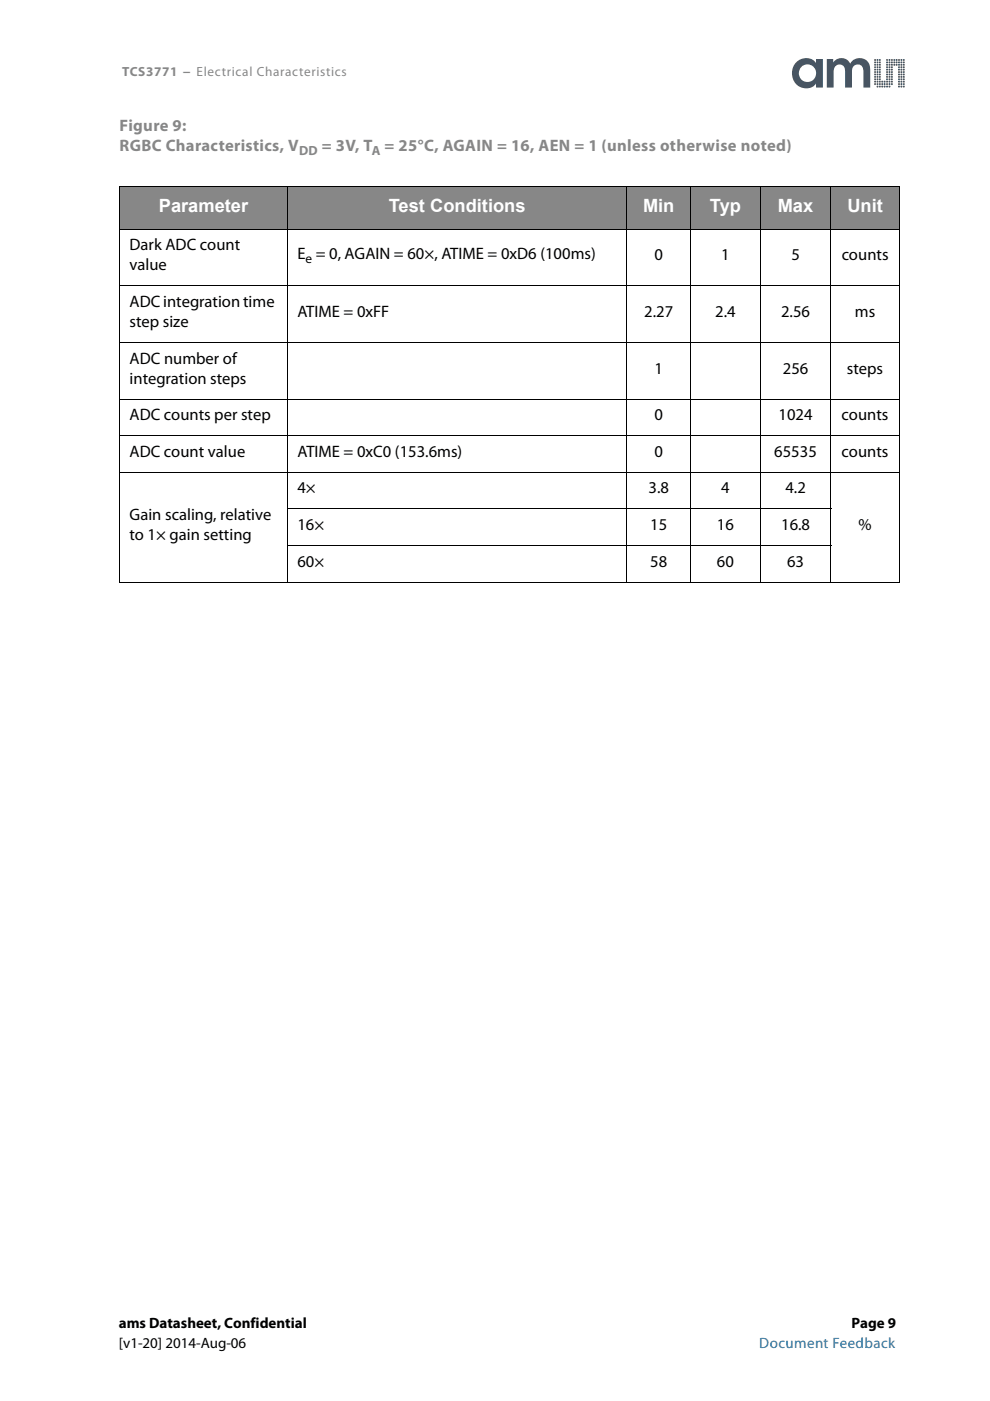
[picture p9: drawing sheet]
<svg xmlns="http://www.w3.org/2000/svg" width="210mm" height="297mm" viewBox="0 0 210 297" stroke-linecap="round" stroke-linejoin="round" font-family="sans-serif">
<g fill="#485562">
<path d="M191.5 18.2h.3v.3h-.3z"/>
<path d="M191.5 17.7h.3v.3h-.3z"/>
<path d="M191.5 17.2h.3v.3h-.3z"/>
<path d="M191.5 16.6l.3 .1v.3l-.3-.1z"/>
<path d="M191.5 16.2h.3v.3l-.3-.1z"/>
<path d="M191.5 15.6h.3v.4l-.3-.1z"/>
<path d="M191.5 15.1h.3v.3h-.3z"/>
<path d="M191.5 14.6h.3v.3h-.3z"/>
<path d="M191.5 14.1h.3v.3h-.3z"/>
<path d="M191.5 13.6h.3v.3h-.3z"/>
<path d="M191.5 13.1h.3v.3h-.3z"/>
<path d="M191.5 12.6h.3v.3h-.3z"/>
<path d="M191 18.2h.3v.3h-.3z"/>
<path d="M191 17.7h.3v.3h-.3z"/>
<path d="M191 17.2h.3v.3h-.3z"/>
<path d="M191 16.7h.3v.3l-.3-.1z"/>
<path d="M191 16.2h.3v.3l-.3-.1z"/>
<path d="M191 15.6h.3v.3h-.4z"/>
<path d="M191 15.1h.3v.3h-.4z"/>
<path d="M191 14.6h.3v.3h-.3z"/>
<path d="M191 14.1h.3v.3h-.3z"/>
<path d="M191 13.6h.3v.3h-.4z"/>
<path d="M191 13.1h.3v.3h-.3z"/>
<path d="M191 12.6h.3v.3h-.3z"/>
<path d="M190.5 16.2h.3v.2h-.3z"/>
<path d="M190.5 15.6h.3v.3h-.4z"/>
<path d="M190.5 15.1h.3v.3h-.4z"/>
<path d="M190.5 14.6h.2l.1 .3h-.3z"/>
<path d="M190.5 12.6h.3v.3l-.4-.1z"/>
<path d="M190.5 13.1h.3v.3h-.3z"/>
<path d="M190.5 13.6h.3l-.1 .3h-.2z"/>
<path d="M190.5 14.1h.3v.3h-.3z"/>
<path d="M190.5 16.7h.3v.3l-.3-.1z"/>
<path d="M190.5 17.2h.3v.3h-.3z"/>
<path d="M190.5 17.7h.3v.3h-.3z"/>
<path d="M190.4 18.2h.4v.3h-.3z"/>
<path d="M189.9 13.6h.4l-.1 .3h-.3z"/>
<path d="M190 13.1h.3v.3h-.3z"/>
<path d="M190 12.6h.3v.3h-.3z"/>
<path d="M189.5 13.6h.3v.3h-.4z"/>
<path d="M189.5 13.1h.3v.3h-.3z"/>
<path d="M189.5 12.6h.3v.3h-.3z"/>
<path d="M189 17.7h.3l-.1 .3h-.2z"/>
<path d="M189 17.2h.3l-.1 .3h-.3z"/>
<path d="M188.9 16.7h.4l-.1 .3-.3-.1z"/>
<path d="M188.9 16.2h.4l-.1 .3-.2-.1z"/>
<path d="M189 15.6h.3v.3h-.4z"/>
<path d="M189 15.1h.3v.3h-.4z"/>
<path d="M189 14.6h.3v.3h-.3z"/>
<path d="M188.9 14.1h.4v.3h-.3z"/>
<path d="M188.9 13.6h.4v.3h-.4z"/>
<path d="M189 13.1h.3v.3h-.4z"/>
<path d="M189 12.6h.3v.3h-.3z"/>
<path d="M188.4 16.2h.3v.2h-.3z"/>
<path d="M188.5 15.6h.2v.3h-.3z"/>
<path d="M188.5 15.1h.2v.3h-.3z"/>
<path d="M188.4 14.6h.3v.3h-.3z"/>
<path d="M188.4 12.6h.3v.3l-.3-.1z"/>
<path d="M188.5 13.1h.2v.3h-.3z"/>
<path d="M188.4 13.6h.3v.3h-.3z"/>
<path d="M188.4 14.1h.3v.3h-.3z"/>
<path d="M188.4 16.7h.4l-.1 .3-.3-.1z"/>
<path d="M188.4 17.2h.3v.3h-.3z"/>
<path d="M188.5 17.7h.2v.3h-.3z"/>
<path d="M188.4 18.2h.3v.3h-.3z"/>
<path d="M188 18.2h.2v.3h-.3z"/>
<path d="M187.9 17.7h.3v.3h-.3z"/>
<path d="M187.9 17.2h.3v.3h-.3z"/>
<path d="M187.9 16.6l.3 .1v.3l-.3-.1z"/>
<path d="M187.9 16.2h.3v.3l-.3-.1z"/>
<path d="M187.9 15.6h.3v.4l-.3-.1z"/>
<path d="M187.9 15.1h.3v.3h-.3z"/>
<path d="M187.9 14.6h.3v.3h-.3z"/>
<path d="M187.9 14.1h.3v.3h-.3z"/>
<path d="M187.9 13.6h.3v.3h-.3z"/>
<path d="M187.9 13.1h.3v.3h-.3z"/>
<path d="M187.9 12.6h.3v.3h-.3z"/>
<path d="M187.4 17.2h.3v.3h-.3z"/>
<path d="M187.4 17.7h.3v.3h-.3z"/>
<path d="M187.4 18.2h.3v.3h-.3z"/>
<path d="M186.9 17.2h.3v.3h-.3z"/>
<path d="M186.9 17.7h.3v.3h-.3z"/>
<path d="M186.9 18.2h.3v.3h-.3z"/>
<path d="M186.4 16.2h.3v.2h-.3z"/>
<path d="M186.4 15.6h.3v.3h-.3z"/>
<path d="M186.4 15.1h.3v.3h-.3z"/>
<path d="M186.4 14.6h.3v.3h-.3z"/>
<path d="M186.4 12.6h.3v.3l-.3-.1z"/>
<path d="M186.4 13.1h.3v.3h-.3z"/>
<path d="M186.4 13.6h.3v.3h-.3z"/>
<path d="M186.4 14.1h.3v.3h-.3z"/>
<path d="M186.4 16.7h.3v.3l-.3-.1z"/>
<path d="M186.4 17.2h.3v.3h-.3z"/>
<path d="M186.4 17.7h.3v.3h-.3z"/>
<path d="M186.4 18.2h.3v.3h-.3z"/>
<path d="M185.9 18.2h.3v.3h-.3z"/>
<path d="M185.9 17.7h.3v.3h-.3z"/>
<path d="M185.9 17.2h.3v.3h-.3z"/>
<path d="M185.9 16.6l.3 .1v.3l-.3-.1z"/>
<path d="M185.9 16.2h.3v.3l-.3-.1z"/>
<path d="M185.9 15.6h.3v.4l-.3-.1z"/>
<path d="M185.9 15.1h.3v.3h-.3z"/>
<path d="M185.9 14.6h.3v.3h-.3z"/>
<path d="M185.9 14.1h.3v.3h-.3z"/>
<path d="M185.9 13.6h.3v.3h-.3z"/>
<path d="M185.9 13.1h.3v.3h-.3z"/>
<path d="M185.9 12.6h.3v.3h-.3z"/>
<path d="M185.4 17.7h.3v.3h-.3z"/>
<path d="M185.4 17.2h.3v.3h-.3z"/>
<path d="M185.4 16.7h.3v.3l-.3-.1z"/>
<path d="M185.4 16.2h.3v.3l-.3-.1z"/>
<path d="M185.4 15.6h.3v.3h-.3z"/>
<path d="M185.4 15.1h.3v.3h-.3z"/>
<path d="M185.4 14.6h.3v.3h-.3z"/>
<path d="M185.4 14.1h.3v.3h-.3z"/>
<path d="M185.4 13.6h.3v.3h-.3z"/>
<path d="M185.4 13.1h.3v.3h-.3z"/>
<path d="M168.8 13.2a3.2 3.2 0 0 0-.4 4.1 3.2 3.2 0 0 0 4 1.1l.6-.7v.9h1.5v-6.1h-1.5v.9a2.67 2.67 0 0 0-4.2-.2zM169.4 15.5a1.85 1.85 0 0 1 3.7 0 1.85 1.85 0 0 1-3.7 0zM175.3 12.5v6.1h1.4v-3.2a1.27 1.27 0 0 1 .8-1.6 1.27 1.27 0 0 1 1.6 .7l.1 4.1h1.4v-3.2a1.27 1.27 0 0 1 1.2-1.7 1.27 1.27 0 0 1 1.3 1.6v3.3h1.4v-2.9a2.81 2.81 0 0 0-1.6-3.3 2.29 2.29 0 0 0-2.6 1.1 2.06 2.06 0 0 0-3.6-.2v-.8z"/>
<circle cx="185.5" cy="12.7" r=".21"/>
</g>
<g fill="#878787">
<path d="M25.4 39.5h35.5v9.1h-35.5z"/>
<path d="M60.9 39.5h72v9.1h-72z"/>
<path d="M132.9 39.5h13.5v9.1h-13.5z"/>
<path d="M146.4 39.5h14.8v9.1h-14.8z"/>
<path d="M161.2 39.5h14.9v9.1h-14.9z"/>
<path d="M176.1 39.5h14.6v9.1h-14.6z"/>
</g>
<g fill="none" stroke="#000" stroke-width=".21">
<path d="M25.3 39.5h165.5M25.4 39.6v83.7M60.9 39.4v84.1M132.9 39.4v84.1M146.4 39.4v84.1M161.2 39.4v84.1M176.1 39.4v84.1M190.7 39.6v83.7M25.3 48.6h165.5M25.3 60.6h165.5M25.3 72.6h165.5M25.3 84.6h165.5"/>
<path d="M25.3 92.4h165.5M25.3 100.1h165.5M60.9 107.9h115.3M60.9 115.7h115.3M25.3 123.4h165.5"/>
</g>
<g font-size="3.9" fill="#fff">
<text x="33.7" y="44.9">Parameter</text>
<text x="82.4" y="44.9">Test Conditions</text>
<text x="136.3" y="44.9">Min</text>
<text x="150.5" y="44.9">Typ</text>
<text x="164.9" y="44.9">Max</text>
<text x="179.7" y="44.9">Unit</text>
</g>
<g font-size="3.5" fill="#878787">
<text x="25.4" y="27.8">Figure 9:</text>
<text x="25.4" y="32">RGBC Characteristics, V</text>
<text x="68.2" y="32">= 3V, T</text>
<text x="81.6" y="32">= 25°C, AGAIN = 16, AEN = 1 (unless otherwise noted)</text>
</g>
<g font-size="3.5">
<text x="27.5" y="53.1">Dark ADC count</text>
<text x="27.5" y="57.3">value</text>
<text x="63.1" y="54.9">E = 0, AGAIN = 60×, ATIME = 0xD6 (100ms)</text>
<text x="138.8" y="55.2">0</text>
<text x="152.9" y="55.2">1</text>
<text x="167.8" y="55.2">5</text>
<text x="178.5" y="55.2">counts</text>
<text x="27.5" y="65.1">ADC integration time</text>
<text x="27.5" y="69.3">step size</text>
<text x="63.1" y="67.2">ATIME = 0xFF</text>
<text x="136.6" y="67.2">2.27</text>
<text x="151.7" y="67.2">2.4</text>
<text x="165.6" y="67.2">2.56</text>
<text x="181.2" y="67.2">ms</text>
<text x="27.5" y="77.1">ADC number of</text>
<text x="27.5" y="81.3">integration steps</text>
<text x="138.8" y="79.2">1</text>
<text x="166" y="79.2">256</text>
<text x="179.6" y="79.2">steps</text>
<text x="27.5" y="89.1">ADC counts per step</text>
<text x="138.8" y="89.1">0</text>
<text x="165.1" y="89.1">1024</text>
<text x="178.4" y="89.1">counts</text>
<text x="27.5" y="96.9">ADC count value</text>
<text x="63.1" y="96.9">ATIME = 0xC0 (153.6ms)</text>
<text x="138.7" y="96.9">0</text>
<text x="164.1" y="96.9">65535</text>
<text x="178.4" y="96.9">counts</text>
<text x="63.1" y="104.6">4×</text>
<text x="137.5" y="104.6">3.8</text>
<text x="152.9" y="104.6">4</text>
<text x="166.5" y="104.6">4.2</text>
<text x="27.5" y="110.3">Gain scaling, relative</text>
<text x="63.1" y="112.4">16×</text>
<text x="137.9" y="112.4">15</text>
<text x="152" y="112.4">16</text>
<text x="165.6" y="112.4">16.8</text>
<text x="182" y="112.4">%</text>
<text x="27.5" y="114.5">to 1× gain setting</text>
<text x="63.1" y="120.1">60×</text>
<text x="137.9" y="120.1">58</text>
<text x="152" y="120.1">60</text>
<text x="166.9" y="120.1">63</text>
</g>
<g font-size="3.2">
<text x="25.2" y="281.5">ams Datasheet, Confidential</text>
<text x="180.6" y="281.5">Page 9</text>
<text x="25.2" y="285.8">[v1-20] 2014-Aug-06</text>
</g>
<text font-size="3.2" fill="#1c74a9" x="161" y="285.8">Document Feedback</text>
<g font-size="2.8" fill="#878787">
<text x="25.9" y="16.2">TCS3771 − Electrical Characteristics</text>
<text x="63.4" y="32.9">DD</text>
<text x="78.8" y="32.9">A</text>
</g>
<text font-size="2.8" x="64.8" y="55.8">e</text>
</svg>
